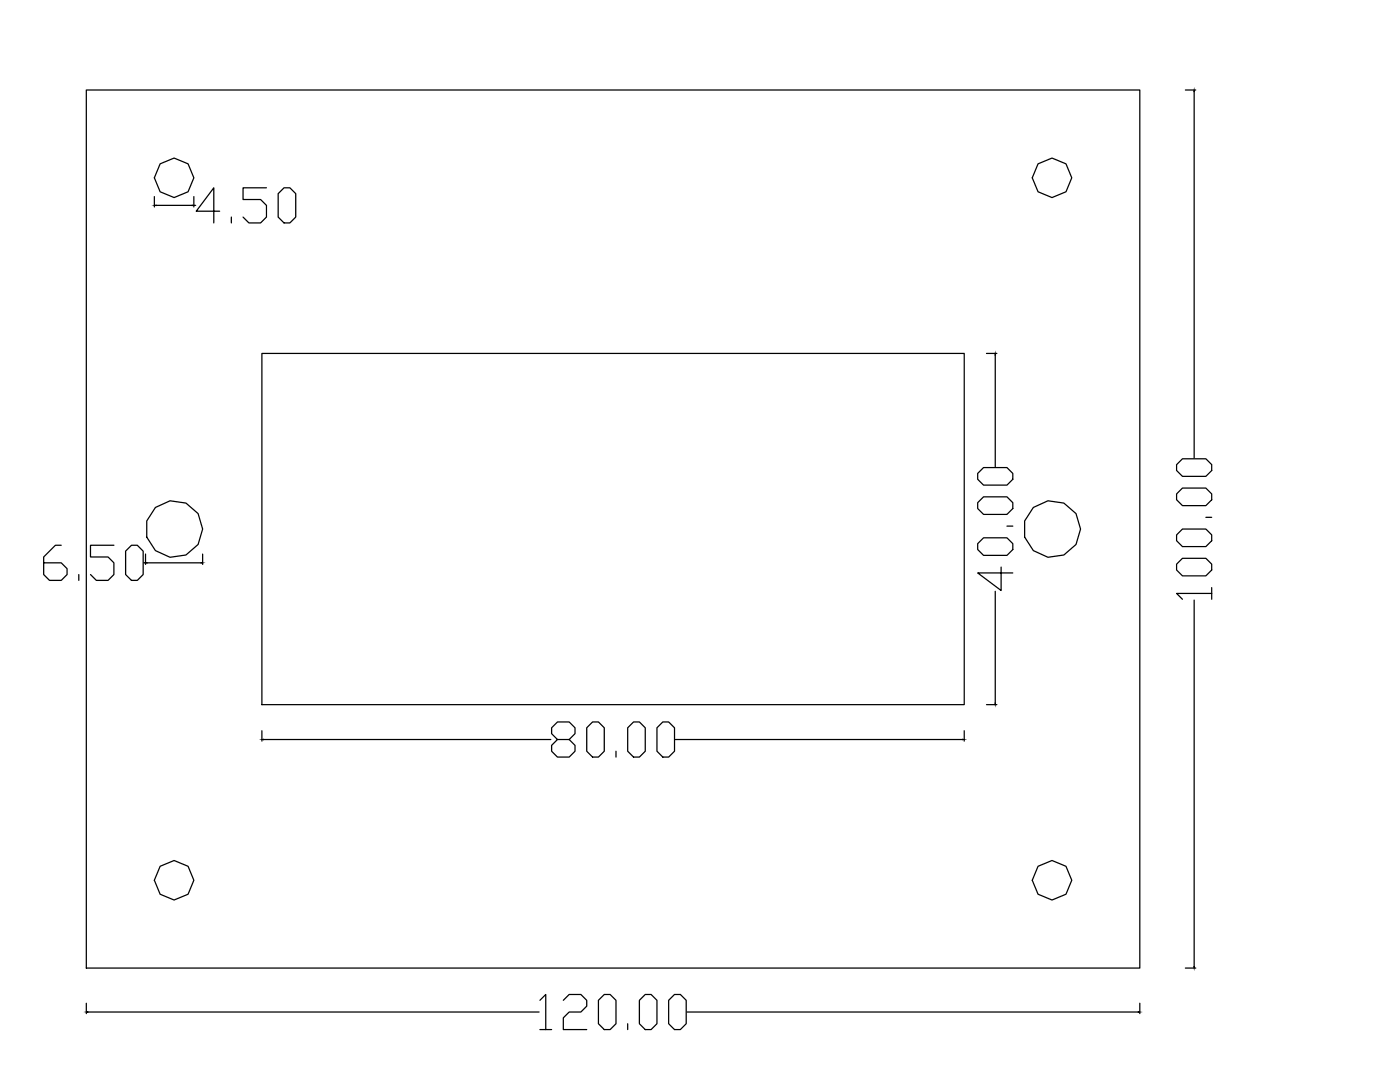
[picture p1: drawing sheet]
<svg xmlns="http://www.w3.org/2000/svg" width="279mm" height="216mm" viewBox="0 0 279 216" stroke-linecap="round" stroke-linejoin="round" font-family="sans-serif">
<!-- layer: 0 -->
<g fill="none" stroke="#000" stroke-width=".25">
<path d="M17.2 18h210.3v175.2h-210.3zM236.6 18h2M238.3 18.3v73.1M30.8 39.2v2.1M31.1 41h7.3M52.3 70.5h140.1v70.1h-140.1zM196.9 70.5h2M198.6 70.8v22.3M29.4 112.3h10.7M40.4 110.6v2M198.6 118v22.3M238.3 119.7v73.2"/>
<path d="M52.3 145.8v2.1M52.6 147.6h57.3M134.8 147.6h57.3M192.4 145.8v2.1M196.9 140.6h2M236.6 193.2h2M17.2 200.2v2.1M17.5 201.9h90.1M137.1 201.9h90.1M227.5 200.2v2.1"/>
<circle cx="34.7" cy="35.5" r="3.9"/>
<circle cx="210" cy="35.5" r="3.9"/>
<circle cx="34.7" cy="105.6" r="5.7"/>
<circle cx="210" cy="105.6" r="5.7"/>
<circle cx="34.7" cy="175.6" r="3.9"/>
<circle cx="210" cy="175.6" r="3.9"/>
</g>
<path d="M238.3 18l.1 .3h-.1zM30.8 41l.3-.1v.1zM198.6 70.5l.1 .3h-.1zM40.1 112.3h.3l-.3 .1zM52.3 147.6l.3-.1v.1zM192.1 147.5l.3 .1h-.3zM198.6 140.3h.1l-.1 .3zM238.3 192.9h.1l-.1 .3zM17.2 201.9h.3v.1zM227.2 201.9h.3l-.3 .1z" fill="#000" stroke="#000" stroke-width=".2"/>
<g font-size="11.5">
<text x="38.1" y="45.5">4.50</text>
<text x="203.2" y="118.9" transform="rotate(-90 203.2 118.9)">40.00</text>
<text x="243.1" y="120.6" transform="rotate(-90 243.1 120.6)">100.00</text>
<text x="109" y="152.4">80.00</text>
<text x="106.5" y="206.7">120.00</text>
</g>
<text font-size="11" x="7.4" y="116.8">6.50</text>
</svg>
